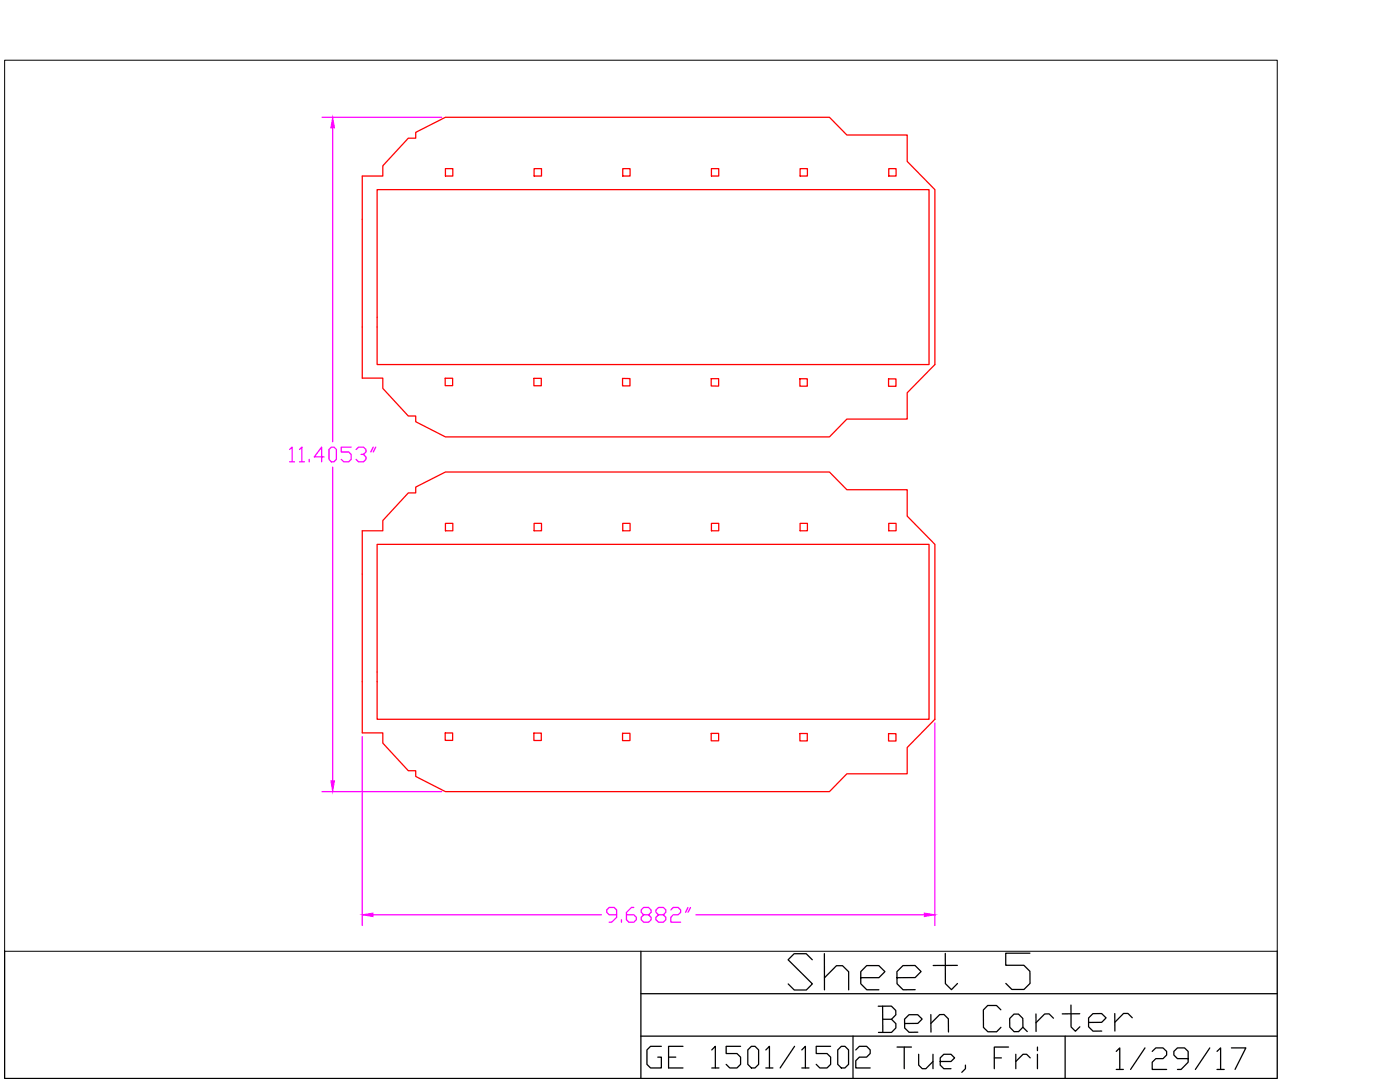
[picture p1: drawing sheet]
<svg xmlns="http://www.w3.org/2000/svg" width="279mm" height="216mm" viewBox="0 0 279 216" stroke-linecap="round" stroke-linejoin="round" font-family="sans-serif">
<!-- layer: CUT -->
<g fill="none" stroke="#f00" stroke-width=".25">
<path d="M72.3 35.1h4.1v-2l5.1-5.5h1.5v-1.2l5.9-3h76.6l3.5 3.5h12.1v5.3l5.5 5.6v34.9l-5.5 5.7v5.2h-12.1l-3.5 3.6h-76.6l-5.9-3v-1.2h-1.5l-5.1-5.5v-2h-4.1zM75.3 37.8h110.1v34.9h-110.1zM88.9 33.6h1.5v1.5h-1.5zM106.6 33.6h1.5v1.5h-1.5zM124.3 33.6h1.4v1.5h-1.4zM142 33.6h1.4v1.5h-1.4zM159.7 33.6h1.4v1.5h-1.4zM177.4 33.6h1.4v1.5h-1.4zM88.9 75.5h1.4v1.5h-1.4zM106.5 75.5h1.5v1.5h-1.5zM124.2 75.5h1.5v1.5h-1.5zM141.9 75.6h1.5v1.4h-1.5z"/>
<path d="M159.6 75.6h1.5v1.5h-1.5zM177.3 75.6h1.5v1.5h-1.5zM72.3 105.9h4.1v-2l5.1-5.5h1.5v-1.2l5.9-3h76.6l3.5 3.5h12.1v5.3l5.5 5.6v34.9l-5.5 5.7v5.2h-12.1l-3.5 3.6h-76.6l-5.9-3.1v-1.1h-1.5l-5.1-5.5v-2.1h-4.1zM75.3 108.6h110.1v34.9h-110.1zM88.9 104.4h1.5v1.5h-1.5zM106.6 104.4h1.5v1.5h-1.5zM124.3 104.4h1.4v1.5h-1.4zM142 104.4h1.4v1.5h-1.4zM159.7 104.4h1.4v1.5h-1.4zM177.4 104.4h1.4v1.5h-1.4zM88.9 146.3h1.4v1.4h-1.4zM106.5 146.3h1.5v1.5h-1.5z"/>
<path d="M124.2 146.3h1.5v1.5h-1.5zM141.9 146.3h1.5v1.5h-1.5zM159.6 146.4h1.5v1.4h-1.5zM177.3 146.4h1.5v1.5h-1.5z"/>
</g>
<!-- layer: Dims -->
<g fill="none" stroke="#f0f" stroke-width=".25">
<path d="M64.3 23.4h23.9M66.4 25.5v62.7M57.8 89.7l.5-.5v3M57.8 92.2h1M59.8 89.7l.5-.5v3M59.8 92.2h.9M61.7 91.7v.5M64.7 91.2h-2l1.5-2v3M65.7 89.7l.4-.5h.5l.5 .5v2l-.5 .5h-.5l-.4-.5zM66.4 93.2v62.6M70.1 89.2h-2v1h1.5l.5 .5v1l-.5 .5h-1l-.5-.5M71.1 89.7l.5-.5h.9l.5 .5v.5l-.5 .5h-.5"/>
<path d="M72.5 90.7l.5 .5v.5l-.5 .5h-.9l-.5-.5M74.5 89.2l-.5 1M75 89.2l-.5 1M64.3 158h23.9M72.3 147v37.7M186.6 144.3v40.4M74.4 182.5h45.6M123.1 182.5h-1.5l-.5-.5v-.4l.5-.5h1l.5 .5v1.4l-1 1h-.5M124 183.5v.5M126.5 181.1h-.5l-1 .9v1.5l.5 .5h1l.5-.5v-.5l-.5-.5h-1.5M128.5 182.5l-.5-.5v-.4l.5-.5h.9l.5 .5v.4l-.5 .5h-.9l-.5 .5v.5l.5 .5h.9l.5-.5v-.5l-.5-.5M131.4 182.5l-.5-.5v-.4l.5-.5h1l.5 .5v.4l-.5 .5h-1l-.5 .5v.5l.5 .5h1l.5-.5v-.5l-.5-.5"/>
<path d="M133.9 181.6l.5-.5h.9l.5 .5v.4l-.5 .5h-.9l-.5 .5v1h1.9M137.3 181.1l-.5 .9M137.8 181.1l-.5 .9M138.9 182.5h45.6"/>
</g>
<g fill="#f0f" stroke="#f0f" stroke-width=".2">
<path d="M66.4 23.4l.4 2.1h-.8z"/>
<path d="M66 155.8h.8l-.4 2.2z"/>
<path d="M72.3 182.5l2.1-.3v.7z"/>
<path d="M184.5 182.2l2.1 .3-2.1 .4z"/>
</g>
<!-- layer: 0 -->
<path d="M.9 12h254v177.8h-254z" fill="none" stroke="#000" stroke-width=".2"/>
<path d="M.9 189.8v25.4h254v-25.4M127.9 189.8v25.4M127.9 198.3h127M127.9 206.7h127M212.6 206.7v8.5" fill="none" stroke="#000" stroke-width=".25"/>
<text font-size="11.5" x="156.3" y="198.6">Sheet 5</text>
<text font-size="9.3" x="174.3" y="207.1">Ben Carter</text>
<text font-size="8.8" x="178.2" y="215.2">Tue, Fri</text>
<text font-size="8.4" x="128.1" y="214.5">GE 1501/1502</text>
<text font-size="7.9" x="221.9" y="214.5">1/29/17</text>
</svg>
